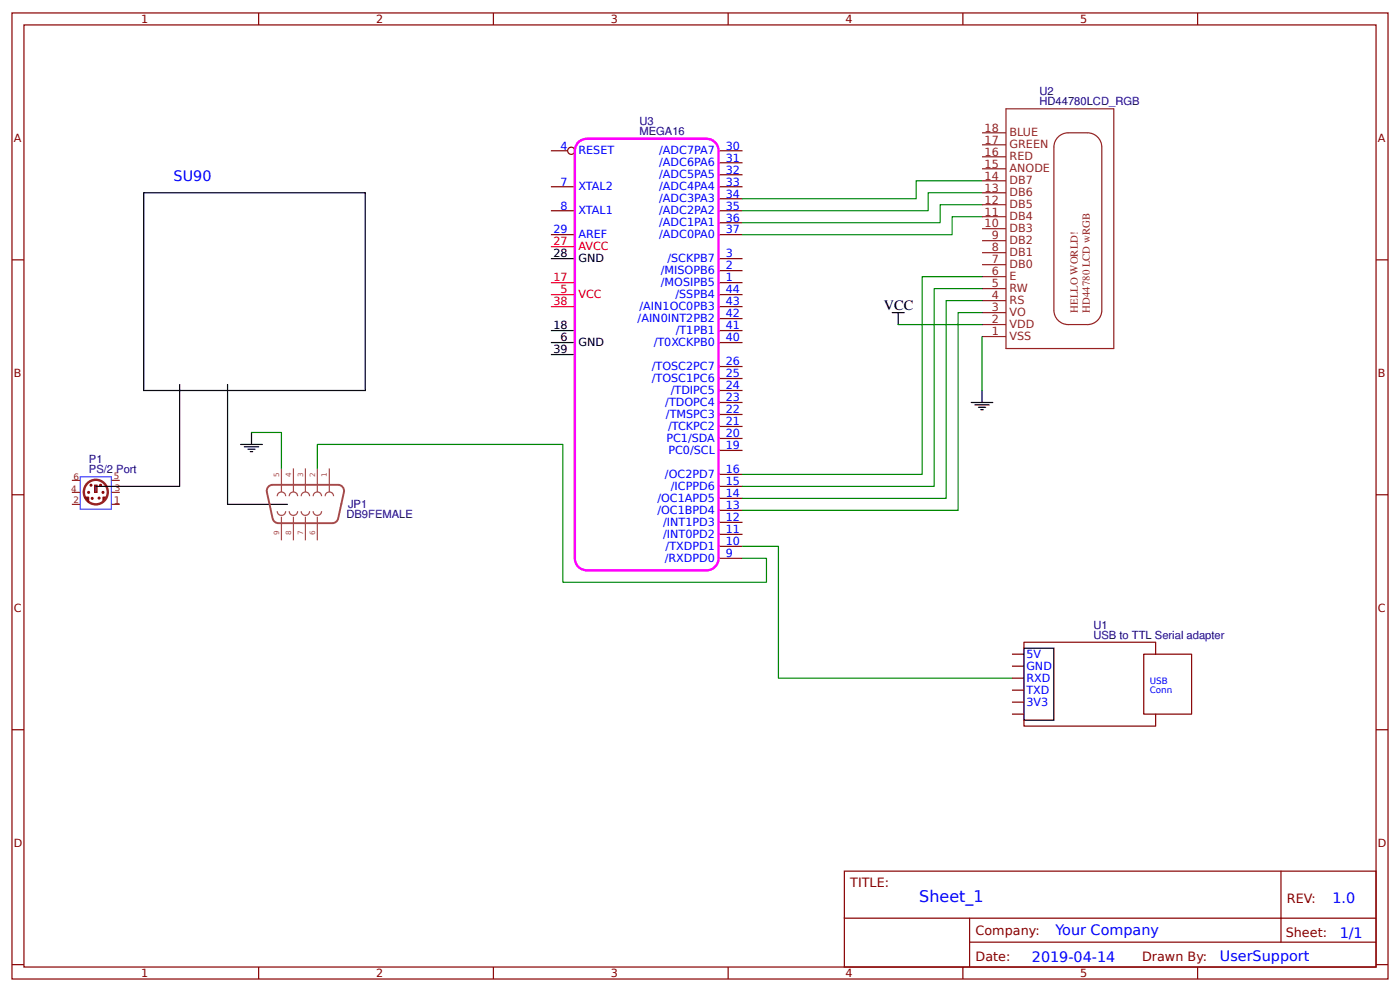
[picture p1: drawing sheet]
<svg xmlns="http://www.w3.org/2000/svg" width="309mm" height="219mm" viewBox="0 0 309 219" stroke-linecap="round" stroke-linejoin="round" font-family="sans-serif">
<g fill="none" stroke="#800" stroke-width=".26">
<path d="M2.6 2.9h304.1v213.2h-304.1zM5.3 5.5h298.7v208h-298.7zM57.1 2.9v2.6M109 2.9v2.6M160.9 2.9v2.6M212.7 2.9v2.6M264.6 2.9v2.6M121.7 33.3h3.7M158.7 33.3h5.3M158.7 35.9h5.3M158.7 38.6h5.3M2.6 57.4h2.7"/>
<path d="M121.7 41.2h5.3M121.7 46.5h5.3M121.7 51.8h5.3M158.7 41.2h5.3M158.7 43.9h5.3M158.7 46.5h5.3M158.7 49.2h5.3M158.7 51.8h5.3M158.7 57.1h5.3M158.7 59.7h5.3M304 57.4h2.7M158.7 62.4h5.3"/>
<path d="M158.7 65h5.3M158.7 67.7h5.3M158.7 70.3h5.3M158.7 73h5.3M158.7 75.6h5.3M158.7 80.9h5.3M158.7 83.6h5.3M158.7 86.2h5.3M158.7 88.8h5.3M158.7 91.5h5.3M158.7 94.1h5.3M158.7 96.8h5.3"/>
<path d="M158.7 99.4h5.3M2.6 109.2h2.7M158.7 118h5.3M158.7 115.3h5.3M158.7 112.7h5.3M158.7 110h5.3M158.7 107.4h5.3M158.7 104.7h5.3M304 109.2h2.7M158.7 123.2h5.3M158.7 120.6h5.3M223.6 144.4h2.6"/>
<path d="M223.6 147.1h2.6M223.6 149.7h2.6M223.6 152.3h2.6M223.6 155h2.6M223.6 157.6h2.6M226.2 143.1v-1.3h29.1v2.6M252.7 144.4h10.6v13.2h-10.6zM255.3 157.6v2.7h-29.1v-1.3M2.6 161.1h2.7M304 161.1h2.7M186.5 192.3h117.5v21.2h-117.5zM283 192.3v15.7"/>
<path d="M2.6 212.9h2.7M57.1 213.5v2.6M109 213.5v2.6M160.9 213.5v2.6M186.6 202.7h117.3M212.7 213.5v2.6M214.2 208h89.7M214.2 202.7v10.6M264.6 213.5v2.6M304 212.9h2.7"/>
<circle cx="126.2" cy="33.3" r=".79"/>
</g>
<g fill="none" stroke="#8d2323" stroke-width=".26">
<path d="M217 29.3h5.2M217 34.6h5.2M217 37.3h5.2M217 39.9h5.2M217 32h5.2M222.2 24h23.9v52.9h-23.9zM233.8 30.2a3.2 3.2 0 0 1 2.2-.9h4.2a3.2 3.2 0 0 1 3.2 3.2v36a3.2 3.2 0 0 1-3.2 3.1h-4.2a3.2 3.2 0 0 1-3.2-3.1v-36a3.2 3.2 0 0 1 1-2.3zM217 42.5h5.2M217 45.2h5.2M217 47.8h5.2M217 50.5h5.2M217 53.1h5.2"/>
<path d="M217 55.8h5.2M217 58.4h5.2M217 71.6h5.2M217 61.1h5.2M217 63.7h5.2M217 66.4h5.2M217 69h5.2M217 74.3h5.2"/>
</g>
<g fill="none" stroke="#000" stroke-width=".26">
<path d="M31.7 42.5h49v43.7h-49zM121.7 57.1h5.3M121.7 73h5.3M121.7 78.3h5.3M121.7 75.6h5.3M197.1 69h2.7M198.4 69v2.6M214.6 88.8h4.7M215.4 89.4h3.1M216.2 89.9h1.6M216.7 90.4h.5M217 86.2v2.6"/>
<path d="M226.2 143.1h6.6v15.9h-6.6z"/>
</g>
<path d="M121.7 54.5h5.3M121.7 62.4h5.3M121.7 65h5.3M121.7 67.7h5.3" fill="none" stroke="#f00" stroke-width=".26"/>
<path d="M127.6 31.6a2.64 2.64 0 0 1 2-1h26.5a2.64 2.64 0 0 1 2.6 2.7v89.9a2.64 2.64 0 0 1-2.6 2.7h-26.5a2.64 2.64 0 0 1-2.6-2.7v-89.9l.1-.6z" fill="none" stroke="#f0f" stroke-width=".53"/>
<path d="M217 39.9h-14.6v4h-38.4M217 47.8h-6.7v4h-46.3M217 45.2h-9.3v4h-43.7M217 42.5h-11.9v4h-41.1M198.4 71.6h18.6M217 69h-5.3v43.7h-47.7M217 66.4h-8v43.6h-45M217 63.7h-10.6v43.7h-42.4M217 61.1h-13.3v43.6h-39.7M217 74.3v11.9M164 120.6h8v29.1h51.6" fill="none" stroke="#080" stroke-width=".26"/>
<path d="M17.7 105.3h6.9v7.1h-6.9z" fill="#fff" stroke="#09f" stroke-width=".26"/>
<path d="M22.8 109.7h.7l-.7 1.1z" fill="#333" stroke="#900" stroke-width=".26"/>
<circle cx="21.1" cy="108.6" r="2.68" fill="none" stroke="#8d2323" stroke-width=".53"/>
<path d="M20.9 107.1h.5v1.6h-.5z" fill="#666" stroke="#900" stroke-width=".26"/>
<path d="M15.9 108.7h1.8M15.9 111.3h1.8M15.9 106h1.8M24.6 108.7h1.9M24.6 111.3h1.9M24.6 106h1.9" fill="none" stroke="#8d2323" stroke-width=".26"/>
<g fill="#666" stroke="#900" stroke-width=".26">
<circle cx="20.1" cy="107.1" r=".2"/>
<circle cx="19.6" cy="108.7" r=".2"/>
<circle cx="22.2" cy="107.1" r=".2"/>
<circle cx="22.8" cy="108.7" r=".2"/>
<circle cx="21.9" cy="109.9" r=".2"/>
</g>
<path d="M18.8 109.7h.8v1.1z" fill="#333" stroke="#900" stroke-width=".26"/>
<circle cx="20.4" cy="110" r=".2" fill="#666" stroke="#900" stroke-width=".26"/>
<path d="M39.7 84.9v22.5h-18.5M50.3 84.9v26.4h13.2M53.2 98.1h4.7M54 98.6h3.1M54.8 99.2h1.6M55.3 99.7h.5M55.6 95.5v2.6" fill="none" stroke="#000" stroke-width=".26"/>
<g fill="none" stroke="#a54b4b" stroke-width=".26">
<path d="M61.3 112.8a.93 .93 0 0 0 .9 1 .93 .93 0 0 0 .9-1M61.3 109.5a.93 .93 0 0 1 .9-.9 .93 .93 0 0 1 .9 .9M62.2 103.4v5.2M62.2 114.1v5.2M63.9 112.8a.93 .93 0 0 0 .9 1 .93 .93 0 0 0 .9-1M63.9 109.5a.93 .93 0 0 1 .9-.9 .93 .93 0 0 1 .9 .9M64.8 103.4v5.2M64.8 114.1v5.2M66.5 109.5a.93 .93 0 0 1 1-.9 .93 .93 0 0 1 .9 .9M66.5 112.8a.93 .93 0 0 0 1 1 .93 .93 0 0 0 .9-1M67.5 103.4v5.2M67.5 114.1v5.2"/>
<path d="M69.2 109.5a.93 .93 0 0 1 .9-.9 .93 .93 0 0 1 .9 .9M69.2 112.8a.93 .93 0 0 0 .9 1 .93 .93 0 0 0 .9-1M70.1 103.4v5.2M70.1 114.1v5.2M71.8 109.5a.93 .93 0 0 1 1-.9 .93 .93 0 0 1 .9 .9M72.8 103.4v5.2"/>
</g>
<path d="M59.4 107.3l.8-.3h14.5a1.32 1.32 0 0 1 1.3 1.6l-1.3 5.8a1.32 1.32 0 0 1-1.3 1.1h-11.9a1.33 1.33 0 0 1-1.3-1.1l-1.2-5.8-.1-.5z" fill="none" stroke="#a54b4b" stroke-width=".42"/>
<path d="M55.6 95.5h6.6v7.9M70.1 103.4v-5.3h54.3v30.4h44.9v-5.3h-5.3" fill="none" stroke="#080" stroke-width=".26"/>
<text font-size="3.5" fill="#00f" x="203.1" y="199.1">Sheet_1</text>
<g font-size="3.2" fill="#00f">
<text x="38.4" y="39.9">SU90</text>
<text x="294.4" y="199.2">1.0</text>
<text x="233.2" y="206.4">Your Company</text>
<text x="296" y="207">1/1</text>
<text x="228" y="212.3">2019-04-14</text>
<text x="269.5" y="212.2">UserSupport</text>
</g>
<text font-size="3.2" x="195.3" y="68.5">VCC</text>
<g font-size="2.8" fill="#800">
<text x="187.9" y="195.7">TITLE:</text>
<text x="284.3" y="199.2">REV:</text>
<text x="215.5" y="206.4">Company:</text>
<text x="284.1" y="206.9">Sheet:</text>
<text x="215.5" y="212.1">Date:</text>
<text x="252.3" y="212.2">Drawn By:</text>
</g>
<g font-size="2.5" fill="#800">
<text x="31.2" y="5.1">1</text>
<text x="83.1" y="5.1">2</text>
<text x="134.9" y="5.1">3</text>
<text x="186.8" y="5.1">4</text>
<text x="238.7" y="5.1">5</text>
<text x="3" y="31.4">A</text>
<text x="304.4" y="31.4">A</text>
<text x="3" y="83.3">B</text>
<text x="304.4" y="83.3">B</text>
<text x="3" y="135.1">C</text>
<text x="304.4" y="135.1">C</text>
<text x="3" y="187">D</text>
<text x="304.4" y="187">D</text>
<text x="31.2" y="215.7">1</text>
<text x="83.1" y="215.7">2</text>
<text x="134.9" y="215.7">3</text>
<text x="186.8" y="215.7">4</text>
<text x="238.7" y="215.7">5</text>
</g>
<g font-size="2.5" fill="#000080">
<text x="229.7" y="23.2">HD44780LCD_RGB</text>
<text x="229.7" y="21">U2</text>
<text x="141.3" y="29.8">MEGA16</text>
<text x="141.3" y="27.6">U3</text>
<text x="19.6" y="104.5">PS/2 Port</text>
<text x="19.6" y="102.3">P1</text>
<text x="76.9" y="112.2">JP1</text>
<text x="76.5" y="114.4">DB9FEMALE</text>
<text x="241.6" y="141">USB to TTL Serial adapter</text>
<text x="241.6" y="138.8">U1</text>
</g>
<g font-size="2.5" fill="#8d2323">
<text x="217.5" y="29.1">18</text>
<text x="217.5" y="34.3">16</text>
<text x="217.5" y="31.7">17</text>
<text x="223" y="35.4">RED</text>
<text x="223" y="32.8">GREEN</text>
<text x="223" y="30.1">BLUE</text>
<text x="217.5" y="37">15</text>
<text x="217.5" y="39.6">14</text>
<text x="223" y="38">ANODE</text>
<text x="223" y="40.7">DB7</text>
<text x="217.5" y="42.3">13</text>
<text x="217.5" y="44.9">12</text>
<text x="217.5" y="47.6">11</text>
<text x="223" y="43.3">DB6</text>
<text x="223" y="46">DB5</text>
<text x="217.5" y="50.2">10</text>
<text x="219.1" y="52.9">9</text>
<text x="223" y="48.6">DB4</text>
<text x="223" y="51.3">DB3</text>
<text x="223" y="53.9">DB2</text>
<text x="219.1" y="55.5">8</text>
<text x="219.1" y="58.2">7</text>
<text x="223" y="56.6">DB1</text>
<text x="223" y="59.2">DB0</text>
<text x="219.1" y="60.8">6</text>
<text x="219.1" y="63.4">5</text>
<text x="223" y="61.9">E</text>
<text x="223" y="64.5">RW</text>
<text x="219.1" y="66.1">4</text>
<text x="219.1" y="68.7">3</text>
<text x="219.1" y="71.4">2</text>
<text x="223" y="67.2">RS</text>
<text x="223" y="69.8">VO</text>
<text x="219.1" y="74">1</text>
<text x="223" y="72.4">VDD</text>
<text x="223" y="75.1">VSS</text>
</g>
<g font-size="2.5" fill="#00f">
<text x="123.8" y="33">4</text>
<text x="127.8" y="34.1">RESET</text>
<text x="145.6" y="34.1">/ADC7PA7</text>
<text x="160.3" y="33">30</text>
<text x="160.3" y="35.7">31</text>
<text x="123.8" y="41">7</text>
<text x="145.6" y="36.7">/ADC6PA6</text>
<text x="145.6" y="39.4">/ADC5PA5</text>
<text x="160.3" y="38.3">32</text>
<text x="160.3" y="41">33</text>
<text x="123.8" y="46.2">8</text>
<text x="127.8" y="47.3">XTAL1</text>
<text x="127.8" y="42">XTAL2</text>
<text x="145.6" y="42">/ADC4PA4</text>
<text x="145.6" y="44.7">/ADC3PA3</text>
<text x="145.6" y="47.3">/ADC2PA2</text>
<text x="160.3" y="43.6">34</text>
<text x="160.3" y="46.2">35</text>
<text x="122.3" y="51.5">29</text>
<text x="127.8" y="52.6">AREF</text>
<text x="145.6" y="50">/ADC1PA1</text>
<text x="145.6" y="52.6">/ADC0PA0</text>
<text x="160.3" y="48.9">36</text>
<text x="160.3" y="51.5">37</text>
<text x="147.5" y="57.9">/SCKPB7</text>
<text x="160.3" y="56.8">3</text>
<text x="160.3" y="59.5">2</text>
<text x="146" y="60.5">/MISOPB6</text>
<text x="146" y="63.2">/MOSIPB5</text>
<text x="149.2" y="65.8">/SSPB4</text>
<text x="160.3" y="62.1">1</text>
<text x="160.3" y="64.8">44</text>
<text x="140.9" y="71.1">/AIN0INT2PB2</text>
<text x="141.3" y="68.5">/AIN1OC0PB3</text>
<text x="160.3" y="67.4">43</text>
<text x="160.3" y="70.1">42</text>
<text x="144.4" y="76.4">/T0XCKPB0</text>
<text x="149.3" y="73.8">/T1PB1</text>
<text x="160.3" y="72.7">41</text>
<text x="160.3" y="75.4">40</text>
<text x="144" y="81.7">/TOSC2PC7</text>
<text x="160.3" y="80.6">26</text>
<text x="160.3" y="83.3">25</text>
<text x="144" y="84.3">/TOSC1PC6</text>
<text x="147" y="89.6">/TDOPC4</text>
<text x="148.2" y="87">/TDIPC5</text>
<text x="160.3" y="85.9">24</text>
<text x="160.3" y="88.6">23</text>
<text x="147.1" y="92.3">/TMSPC3</text>
<text x="147.6" y="94.9">/TCKPC2</text>
<text x="160.3" y="91.2">22</text>
<text x="160.3" y="93.9">21</text>
<text x="147.2" y="97.6">PC1/SDA</text>
<text x="147.7" y="100.2">PC0/SCL</text>
<text x="160.3" y="96.5">20</text>
<text x="160.3" y="99.2">19</text>
<text x="146.9" y="105.5">/OC2PD7</text>
<text x="160.3" y="107.1">15</text>
<text x="160.3" y="104.5">16</text>
<text x="145.2" y="113.5">/OC1BPD4</text>
<text x="145.2" y="110.8">/OC1APD5</text>
<text x="148.2" y="108.2">/ICPPD6</text>
<text x="160.3" y="112.4">13</text>
<text x="160.3" y="109.7">14</text>
<text x="146.5" y="118.7">/INT0PD2</text>
<text x="146.5" y="116.1">/INT1PD3</text>
<text x="160.3" y="117.7">11</text>
<text x="160.3" y="115">12</text>
<text x="146.8" y="124">/RXDPD0</text>
<text x="147.1" y="121.4">/TXDPD1</text>
<text x="160.3" y="123">9</text>
<text x="160.3" y="120.3">10</text>
<text x="226.7" y="145.2">5V</text>
<text x="226.7" y="147.8">GND</text>
<text x="226.7" y="150.5">RXD</text>
<text x="226.7" y="153.1">TXD</text>
<text x="226.7" y="155.8">3V3</text>
</g>
<g font-size="2.5">
<text x="122.3" y="56.8">28</text>
<text x="127.8" y="57.9">GND</text>
<text x="122.3" y="72.7">18</text>
<text x="122.3" y="78">39</text>
<text x="123.8" y="75.4">6</text>
<text x="127.8" y="76.4">GND</text>
</g>
<g font-size="2.5" fill="#f00">
<text x="122.3" y="54.2">27</text>
<text x="127.8" y="55.2">AVCC</text>
<text x="122.3" y="62.1">17</text>
<text x="123.8" y="64.8">5</text>
<text x="127.8" y="65.8">VCC</text>
<text x="122.3" y="67.4">38</text>
</g>
<g font-size="2.4" fill="#8d2323">
<text x="238.1" y="69" transform="rotate(-90 238.1 69)">HELLO WORLD!</text>
<text x="240.8" y="69" transform="rotate(-90 240.8 69)">HD44780 LCD wRGB</text>
</g>
<text font-size="2.3" fill="#8d2323" x="25.1" y="111.3">1</text>
<g font-size="1.9" fill="#8d2323">
<text x="16.2" y="106">6</text>
<text x="25.1" y="105.8">5</text>
<text x="15.7" y="108.7">4</text>
<text x="16.2" y="111.1">2</text>
<text x="25.4" y="108.4">3</text>
</g>
<g font-size="1.9" fill="#00f">
<text x="254" y="151">USB</text>
<text x="254" y="153">Conn</text>
</g>
<g font-size="1.6" fill="#a54b4b">
<text x="61.7" y="105.4" transform="rotate(-90 61.7 105.4)">5</text>
<text x="64.3" y="105.4" transform="rotate(-90 64.3 105.4)">4</text>
<text x="66.9" y="105.4" transform="rotate(-90 66.9 105.4)">3</text>
<text x="69.6" y="105.4" transform="rotate(-90 69.6 105.4)">2</text>
<text x="72.2" y="105.4" transform="rotate(-90 72.2 105.4)">1</text>
<text x="61.7" y="118.1" transform="rotate(-90 61.7 118.1)">9</text>
<text x="64.3" y="118.1" transform="rotate(-90 64.3 118.1)">8</text>
<text x="66.9" y="118.1" transform="rotate(-90 66.9 118.1)">7</text>
<text x="69.6" y="118.1" transform="rotate(-90 69.6 118.1)">6</text>
</g>
</svg>
